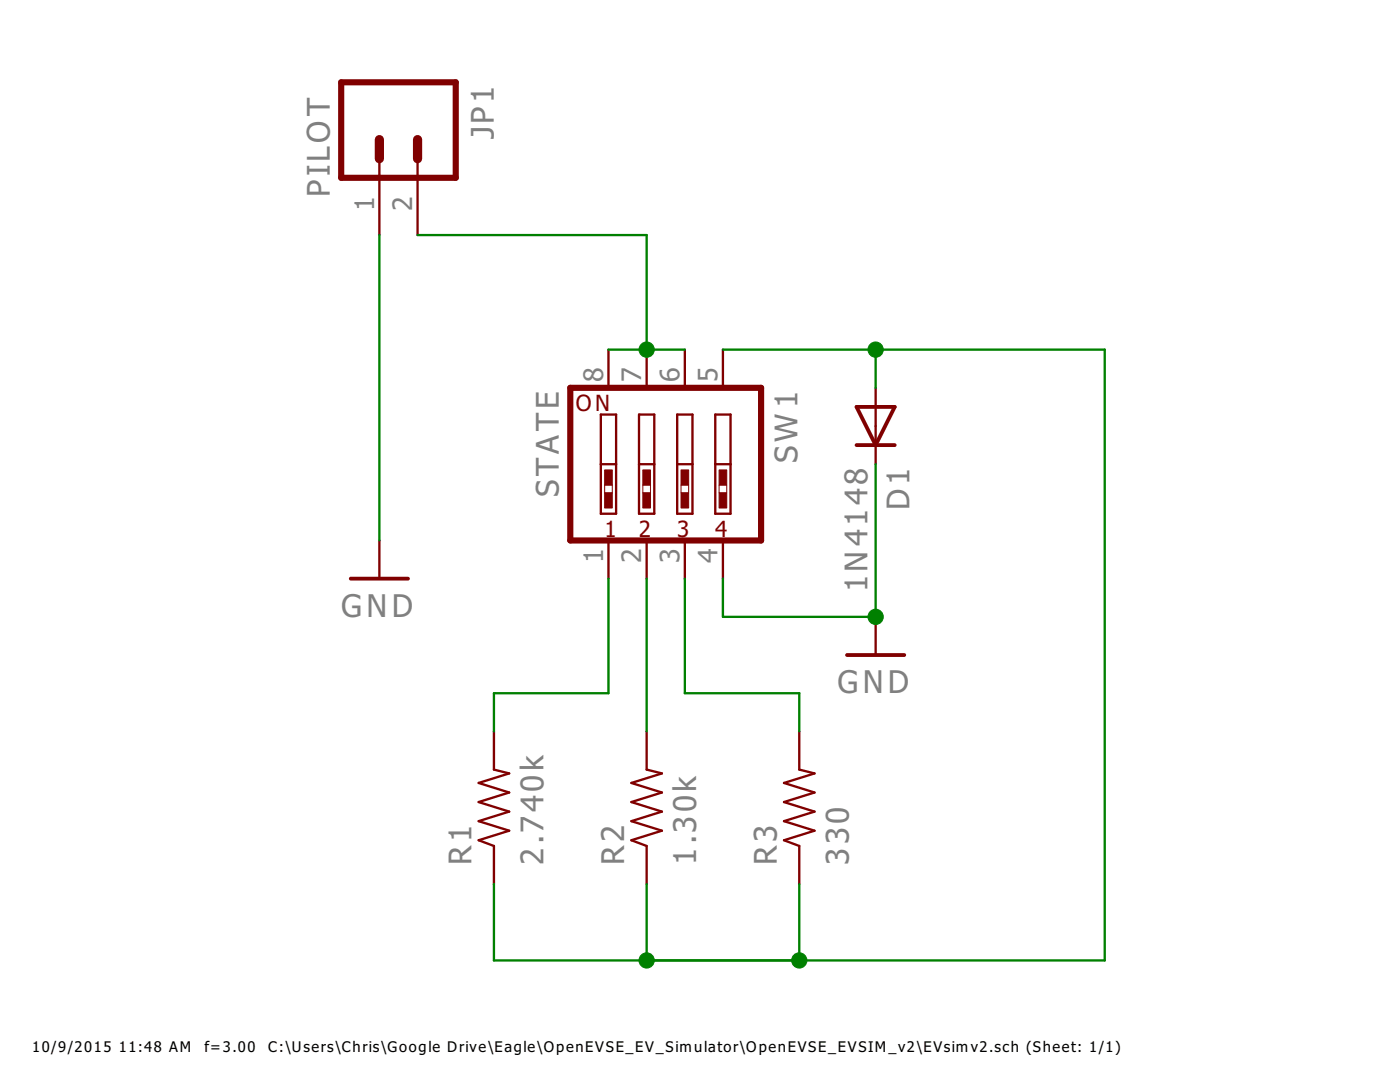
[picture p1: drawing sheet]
<?xml version="1.0" encoding="utf-8"?>
<!DOCTYPE eagle SYSTEM "eagle.dtd">
<eagle version="6.5.0">
<drawing>
<settings>
<setting alwaysvectorfont="no"/>
<setting verticaltext="up"/>
</settings>
<grid distance="0.1" unitdist="inch" unit="inch" style="lines" multiple="1" display="no" altdistance="0.01" altunitdist="inch" altunit="inch"/>
<schematic xreflabel="%F%N/%S.%C%R" xrefpart="/%S.%C%R">
<libraries>
<library name="SparkFun">
<symbols>
<symbol name="RESISTOR">
<wire x1="-2.54" y1="0" x2="-2.159" y2="1.016" width="0.1524" layer="94"/>
<wire x1="-2.159" y1="1.016" x2="-1.524" y2="-1.016" width="0.1524" layer="94"/>
<wire x1="-1.524" y1="-1.016" x2="-0.889" y2="1.016" width="0.1524" layer="94"/>
<wire x1="-0.889" y1="1.016" x2="-0.254" y2="-1.016" width="0.1524" layer="94"/>
<wire x1="-0.254" y1="-1.016" x2="0.381" y2="1.016" width="0.1524" layer="94"/>
<wire x1="0.381" y1="1.016" x2="1.016" y2="-1.016" width="0.1524" layer="94"/>
<wire x1="1.016" y1="-1.016" x2="1.651" y2="1.016" width="0.1524" layer="94"/>
<wire x1="1.651" y1="1.016" x2="2.286" y2="-1.016" width="0.1524" layer="94"/>
<wire x1="2.286" y1="-1.016" x2="2.54" y2="0" width="0.1524" layer="94"/>
<text x="-3.81" y="1.4986" size="1.778" layer="95">&gt;NAME</text>
<text x="-3.81" y="-3.302" size="1.778" layer="96">&gt;VALUE</text>
<pin name="2" x="5.08" y="0" visible="off" length="short" direction="pas" swaplevel="1" rot="R180"/>
<pin name="1" x="-5.08" y="0" visible="off" length="short" direction="pas" swaplevel="1"/>
</symbol>
<symbol name="DIODE">
<wire x1="-1.27" y1="-1.27" x2="1.27" y2="0" width="0.254" layer="94"/>
<wire x1="1.27" y1="0" x2="-1.27" y2="1.27" width="0.254" layer="94"/>
<wire x1="1.27" y1="1.27" x2="1.27" y2="0" width="0.254" layer="94"/>
<wire x1="-1.27" y1="1.27" x2="-1.27" y2="-1.27" width="0.254" layer="94"/>
<wire x1="1.27" y1="0" x2="1.27" y2="-1.27" width="0.254" layer="94"/>
<text x="2.54" y="0.4826" size="1.778" layer="95">&gt;NAME</text>
<text x="2.54" y="-2.3114" size="1.778" layer="96">&gt;VALUE</text>
<pin name="A" x="-2.54" y="0" visible="off" length="short" direction="pas"/>
<pin name="C" x="2.54" y="0" visible="off" length="short" direction="pas" rot="R180"/>
</symbol>
<symbol name="M02">
<wire x1="3.81" y1="-2.54" x2="-2.54" y2="-2.54" width="0.4064" layer="94"/>
<wire x1="1.27" y1="2.54" x2="2.54" y2="2.54" width="0.6096" layer="94"/>
<wire x1="1.27" y1="0" x2="2.54" y2="0" width="0.6096" layer="94"/>
<wire x1="-2.54" y1="5.08" x2="-2.54" y2="-2.54" width="0.4064" layer="94"/>
<wire x1="3.81" y1="-2.54" x2="3.81" y2="5.08" width="0.4064" layer="94"/>
<wire x1="-2.54" y1="5.08" x2="3.81" y2="5.08" width="0.4064" layer="94"/>
<text x="-2.54" y="-5.08" size="1.778" layer="96">&gt;VALUE</text>
<text x="-2.54" y="5.842" size="1.778" layer="95">&gt;NAME</text>
<pin name="1" x="7.62" y="0" visible="pad" length="middle" direction="pas" swaplevel="1" rot="R180"/>
<pin name="2" x="7.62" y="2.54" visible="pad" length="middle" direction="pas" swaplevel="1" rot="R180"/>
</symbol>
</symbols>
<devicesets>
<deviceset name="RESISTOR" prefix="R" uservalue="yes">
<gates>
<gate name="G$1" symbol="RESISTOR" x="0" y="0"/>
</gates>
<devices>
<device name="1206" package="1206">
<connects>
<connect gate="G$1" pin="1" pad="1"/>
<connect gate="G$1" pin="2" pad="2"/>
</connects>
<technologies>
<technology name=""/>
</technologies>
</device>
<device name="AXIAL-0.3" package="AXIAL-0.3">
<connects>
<connect gate="G$1" pin="1" pad="P$1"/>
<connect gate="G$1" pin="2" pad="P$2"/>
</connects>
<technologies>
<technology name=""/>
</technologies>
</device>
<device name="2010" package="R2010">
<connects>
<connect gate="G$1" pin="1" pad="1"/>
<connect gate="G$1" pin="2" pad="2"/>
</connects>
<technologies>
<technology name=""/>
</technologies>
</device>
<device name="0805-RES" package="0805">
<connects>
<connect gate="G$1" pin="1" pad="1"/>
<connect gate="G$1" pin="2" pad="2"/>
</connects>
<technologies>
<technology name=""/>
</technologies>
</device>
<device name="0603-RES" package="0603-RES">
<connects>
<connect gate="G$1" pin="1" pad="1"/>
<connect gate="G$1" pin="2" pad="2"/>
</connects>
<technologies>
<technology name=""/>
</technologies>
</device>
<device name="0402-RES" package="0402-RES">
<connects>
<connect gate="G$1" pin="1" pad="1"/>
<connect gate="G$1" pin="2" pad="2"/>
</connects>
<technologies>
<technology name=""/>
</technologies>
</device>
<device name="PTH-1/6W" package="1/6W-RES">
<connects>
<connect gate="G$1" pin="1" pad="1"/>
<connect gate="G$1" pin="2" pad="2"/>
</connects>
<technologies>
<technology name=""/>
</technologies>
</device>
<device name="2512" package="R2512">
<connects>
<connect gate="G$1" pin="1" pad="1"/>
<connect gate="G$1" pin="2" pad="2"/>
</connects>
<technologies>
<technology name=""/>
</technologies>
</device>
<device name="PTH-1/4W" package="AXIAL-0.4">
<connects>
<connect gate="G$1" pin="1" pad="P$1"/>
<connect gate="G$1" pin="2" pad="P$2"/>
</connects>
<technologies>
<technology name=""/>
</technologies>
</device>
<device name="PTH-1/2W" package="AXIAL-0.5">
<connects>
<connect gate="G$1" pin="1" pad="P$1"/>
<connect gate="G$1" pin="2" pad="P$2"/>
</connects>
<technologies>
<technology name=""/>
</technologies>
</device>
<device name="PTH-1W" package="AXIAL-0.6">
<connects>
<connect gate="G$1" pin="1" pad="P$1"/>
<connect gate="G$1" pin="2" pad="P$2"/>
</connects>
<technologies>
<technology name=""/>
</technologies>
</device>
<device name="PTH-2W" package="AXIAL-0.8">
<connects>
<connect gate="G$1" pin="1" pad="P$1"/>
<connect gate="G$1" pin="2" pad="P$2"/>
</connects>
<technologies>
<technology name=""/>
</technologies>
</device>
<device name="KIT" package="AXIAL-0.3-KIT">
<connects>
<connect gate="G$1" pin="1" pad="P$1"/>
<connect gate="G$1" pin="2" pad="P$2"/>
</connects>
<technologies>
<technology name=""/>
</technologies>
</device>
</devices>
</deviceset>
<deviceset name="DIODE" prefix="D" uservalue="yes">
<gates>
<gate name="G$1" symbol="DIODE" x="0" y="0"/>
</gates>
<devices>
<device name="SMA" package="SMA-DIODE">
<connects>
<connect gate="G$1" pin="A" pad="A"/>
<connect gate="G$1" pin="C" pad="C"/>
</connects>
<technologies>
<technology name=""/>
</technologies>
</device>
<device name="PTH" package="DIODE-1N4001">
<connects>
<connect gate="G$1" pin="A" pad="A"/>
<connect gate="G$1" pin="C" pad="C"/>
</connects>
<technologies>
<technology name=""/>
</technologies>
</device>
<device name="SOD" package="SOD-323">
<connects>
<connect gate="G$1" pin="A" pad="2"/>
<connect gate="G$1" pin="C" pad="1"/>
</connects>
<technologies>
<technology name=""/>
</technologies>
</device>
<device name="SOT23" package="SOT23-3">
<connects>
<connect gate="G$1" pin="A" pad="1"/>
<connect gate="G$1" pin="C" pad="3"/>
</connects>
<technologies>
<technology name=""/>
</technologies>
</device>
<device name="1N4148" package="DIODE-1N4148">
<connects>
<connect gate="G$1" pin="A" pad="A"/>
<connect gate="G$1" pin="C" pad="C"/>
</connects>
<technologies>
<technology name=""/>
</technologies>
</device>
<device name="SMB" package="SMB-DIODE">
<connects>
<connect gate="G$1" pin="A" pad="A"/>
<connect gate="G$1" pin="C" pad="C"/>
</connects>
<technologies>
<technology name=""/>
</technologies>
</device>
<device name="HV" package="DIODE-HV">
<connects>
<connect gate="G$1" pin="A" pad="A"/>
<connect gate="G$1" pin="C" pad="C"/>
</connects>
<technologies>
<technology name=""/>
</technologies>
</device>
</devices>
</deviceset>
<deviceset name="M02" prefix="JP" uservalue="yes">
<gates>
<gate name="G$1" symbol="M02" x="-2.54" y="0"/>
</gates>
<devices>
<device name="PTH" package="1X02">
<connects>
<connect gate="G$1" pin="1" pad="1"/>
<connect gate="G$1" pin="2" pad="2"/>
</connects>
<technologies>
<technology name=""/>
</technologies>
</device>
<device name="POLAR" package="MOLEX-1X2">
<connects>
<connect gate="G$1" pin="1" pad="1"/>
<connect gate="G$1" pin="2" pad="2"/>
</connects>
<technologies>
<technology name=""/>
</technologies>
</device>
<device name="3.5MM" package="SCREWTERMINAL-3.5MM-2">
<connects>
<connect gate="G$1" pin="1" pad="1"/>
<connect gate="G$1" pin="2" pad="2"/>
</connects>
<technologies>
<technology name=""/>
</technologies>
</device>
<device name="-JST-2MM-SMT" package="JST-2-SMD">
<connects>
<connect gate="G$1" pin="1" pad="1"/>
<connect gate="G$1" pin="2" pad="2"/>
</connects>
<technologies>
<technology name=""/>
</technologies>
</device>
<device name="PTH2" package="1X02_BIG">
<connects>
<connect gate="G$1" pin="1" pad="P$1"/>
<connect gate="G$1" pin="2" pad="P$2"/>
</connects>
<technologies>
<technology name=""/>
</technologies>
</device>
<device name="4UCON-15767" package="JST-2-SMD-VERT">
<connects>
<connect gate="G$1" pin="1" pad="GND"/>
<connect gate="G$1" pin="2" pad="VCC"/>
</connects>
<technologies>
<technology name=""/>
</technologies>
</device>
<device name="ROCKER" package="R_SW_TH">
<connects>
<connect gate="G$1" pin="1" pad="P$3"/>
<connect gate="G$1" pin="2" pad="P$4"/>
</connects>
<technologies>
<technology name=""/>
</technologies>
</device>
<device name="5MM" package="SCREWTERMINAL-5MM-2">
<connects>
<connect gate="G$1" pin="1" pad="1"/>
<connect gate="G$1" pin="2" pad="2"/>
</connects>
<technologies>
<technology name=""/>
</technologies>
</device>
<device name="LOCK" package="1X02_LOCK">
<connects>
<connect gate="G$1" pin="1" pad="1"/>
<connect gate="G$1" pin="2" pad="2"/>
</connects>
<technologies>
<technology name=""/>
</technologies>
</device>
<device name="POLAR_LOCK" package="MOLEX-1X2_LOCK">
<connects>
<connect gate="G$1" pin="1" pad="1"/>
<connect gate="G$1" pin="2" pad="2"/>
</connects>
<technologies>
<technology name=""/>
</technologies>
</device>
<device name="LOCK_LONGPADS" package="1X02_LOCK_LONGPADS">
<connects>
<connect gate="G$1" pin="1" pad="1"/>
<connect gate="G$1" pin="2" pad="2"/>
</connects>
<technologies>
<technology name=""/>
</technologies>
</device>
<device name="3.5MM_LOCK" package="SCREWTERMINAL-3.5MM-2_LOCK">
<connects>
<connect gate="G$1" pin="1" pad="1"/>
<connect gate="G$1" pin="2" pad="2"/>
</connects>
<technologies>
<technology name=""/>
</technologies>
</device>
<device name="PTH3" package="1X02_LONGPADS">
<connects>
<connect gate="G$1" pin="1" pad="1"/>
<connect gate="G$1" pin="2" pad="2"/>
</connects>
<technologies>
<technology name=""/>
</technologies>
</device>
<device name="1X02_NO_SILK" package="1X02_NO_SILK">
<connects>
<connect gate="G$1" pin="1" pad="1"/>
<connect gate="G$1" pin="2" pad="2"/>
</connects>
<technologies>
<technology name=""/>
</technologies>
</device>
<device name="JST-PTH-2" package="JST-2-PTH">
<connects>
<connect gate="G$1" pin="1" pad="1"/>
<connect gate="G$1" pin="2" pad="2"/>
</connects>
<technologies>
<technology name=""/>
</technologies>
</device>
<device name="PTH4" package="1X02_XTRA_BIG">
<connects>
<connect gate="G$1" pin="1" pad="1"/>
<connect gate="G$1" pin="2" pad="2"/>
</connects>
<technologies>
<technology name=""/>
</technologies>
</device>
<device name="POGO_PIN_HOLES_ONLY" package="1X02_PP_HOLES_ONLY">
<connects>
<connect gate="G$1" pin="1" pad="1"/>
<connect gate="G$1" pin="2" pad="2"/>
</connects>
<technologies>
<technology name=""/>
</technologies>
</device>
<device name="3.5MM-NO_SILK" package="SCREWTERMINAL-3.5MM-2-NS">
<connects>
<connect gate="G$1" pin="1" pad="1"/>
<connect gate="G$1" pin="2" pad="2"/>
</connects>
<technologies>
<technology name=""/>
</technologies>
</device>
<device name="-JST-2-PTH-NO_SILK" package="JST-2-PTH-NS">
<connects>
<connect gate="G$1" pin="1" pad="1"/>
<connect gate="G$1" pin="2" pad="2"/>
</connects>
<technologies>
<technology name=""/>
</technologies>
</device>
<device name="JST-PTH-2-KIT" package="JST-2-PTH-KIT">
<connects>
<connect gate="G$1" pin="1" pad="1"/>
<connect gate="G$1" pin="2" pad="2"/>
</connects>
<technologies>
<technology name=""/>
</technologies>
</device>
<device name="SPRING-2.54-RA" package="SPRINGTERMINAL-2.54MM-2">
<connects>
<connect gate="G$1" pin="1" pad="1"/>
<connect gate="G$1" pin="2" pad="2"/>
</connects>
<technologies>
<technology name=""/>
</technologies>
</device>
</devices>
</deviceset>
</devicesets>
</library>
<library name="supply1">
<symbols>
<symbol name="GND">
<wire x1="-1.905" y1="0" x2="1.905" y2="0" width="0.254" layer="94"/>
<text x="-2.54" y="-2.54" size="1.778" layer="96">&gt;VALUE</text>
<pin name="GND" x="0" y="2.54" visible="off" length="short" direction="sup" rot="R270"/>
</symbol>
</symbols>
<devicesets>
<deviceset name="GND" prefix="GND">
<gates>
<gate name="1" symbol="GND" x="0" y="0"/>
</gates>
<devices>
<device name="">
<technologies>
<technology name=""/>
</technologies>
</device>
</devices>
</deviceset>
</devicesets>
</library>
<library name="special">
<symbols>
<symbol name="SW_DIP-4">
<wire x1="-3.302" y1="3.048" x2="0" y2="3.048" width="0.1524" layer="94"/>
<wire x1="3.302" y1="3.048" x2="3.302" y2="2.032" width="0.1524" layer="94"/>
<wire x1="3.302" y1="2.032" x2="0" y2="2.032" width="0.1524" layer="94"/>
<wire x1="-3.302" y1="2.032" x2="-3.302" y2="3.048" width="0.1524" layer="94"/>
<wire x1="0" y1="3.048" x2="0" y2="2.032" width="0.1524" layer="94"/>
<wire x1="0" y1="3.048" x2="3.302" y2="3.048" width="0.1524" layer="94"/>
<wire x1="0" y1="2.032" x2="-3.302" y2="2.032" width="0.1524" layer="94"/>
<wire x1="-3.302" y1="0.508" x2="0" y2="0.508" width="0.1524" layer="94"/>
<wire x1="3.302" y1="0.508" x2="3.302" y2="-0.508" width="0.1524" layer="94"/>
<wire x1="3.302" y1="-0.508" x2="0" y2="-0.508" width="0.1524" layer="94"/>
<wire x1="-3.302" y1="-0.508" x2="-3.302" y2="0.508" width="0.1524" layer="94"/>
<wire x1="0" y1="0.508" x2="0" y2="-0.508" width="0.1524" layer="94"/>
<wire x1="0" y1="0.508" x2="3.302" y2="0.508" width="0.1524" layer="94"/>
<wire x1="0" y1="-0.508" x2="-3.302" y2="-0.508" width="0.1524" layer="94"/>
<wire x1="-3.302" y1="-2.032" x2="0" y2="-2.032" width="0.1524" layer="94"/>
<wire x1="3.302" y1="-2.032" x2="3.302" y2="-3.048" width="0.1524" layer="94"/>
<wire x1="3.302" y1="-3.048" x2="0" y2="-3.048" width="0.1524" layer="94"/>
<wire x1="-3.302" y1="-3.048" x2="-3.302" y2="-2.032" width="0.1524" layer="94"/>
<wire x1="0" y1="-2.032" x2="0" y2="-3.048" width="0.1524" layer="94"/>
<wire x1="0" y1="-2.032" x2="3.302" y2="-2.032" width="0.1524" layer="94"/>
<wire x1="0" y1="-3.048" x2="-3.302" y2="-3.048" width="0.1524" layer="94"/>
<wire x1="-3.302" y1="-4.572" x2="0" y2="-4.572" width="0.1524" layer="94"/>
<wire x1="3.302" y1="-4.572" x2="3.302" y2="-5.588" width="0.1524" layer="94"/>
<wire x1="3.302" y1="-5.588" x2="0" y2="-5.588" width="0.1524" layer="94"/>
<wire x1="-3.302" y1="-5.588" x2="-3.302" y2="-4.572" width="0.1524" layer="94"/>
<wire x1="0" y1="-4.572" x2="0" y2="-5.588" width="0.1524" layer="94"/>
<wire x1="0" y1="-4.572" x2="3.302" y2="-4.572" width="0.1524" layer="94"/>
<wire x1="0" y1="-5.588" x2="-3.302" y2="-5.588" width="0.1524" layer="94"/>
<wire x1="-5.08" y1="5.08" x2="-5.08" y2="-7.62" width="0.4064" layer="94"/>
<wire x1="-5.08" y1="-7.62" x2="5.08" y2="-7.62" width="0.4064" layer="94"/>
<wire x1="5.08" y1="-7.62" x2="5.08" y2="5.08" width="0.4064" layer="94"/>
<wire x1="5.08" y1="5.08" x2="-5.08" y2="5.08" width="0.4064" layer="94"/>
<wire x1="1.397" y1="2.794" x2="1.905" y2="2.794" width="0" layer="94"/>
<wire x1="1.397" y1="2.286" x2="1.905" y2="2.286" width="0" layer="94"/>
<wire x1="1.397" y1="0.254" x2="1.905" y2="0.254" width="0" layer="94"/>
<wire x1="1.397" y1="-0.254" x2="1.905" y2="-0.254" width="0" layer="94"/>
<wire x1="1.397" y1="-2.286" x2="1.905" y2="-2.286" width="0" layer="94"/>
<wire x1="1.397" y1="-2.794" x2="1.905" y2="-2.794" width="0" layer="94"/>
<wire x1="1.397" y1="-4.826" x2="1.905" y2="-4.826" width="0" layer="94"/>
<wire x1="1.397" y1="-5.334" x2="1.905" y2="-5.334" width="0" layer="94"/>
<text x="-5.08" y="5.715" size="1.778" layer="95">&gt;NAME</text>
<text x="-5.08" y="-10.16" size="1.778" layer="96">&gt;VALUE</text>
<text x="4.826" y="-5.334" size="1.27" layer="94" ratio="10" rot="R90">1</text>
<text x="4.826" y="-3.048" size="1.27" layer="94" ratio="10" rot="R90">2</text>
<text x="4.826" y="-0.508" size="1.27" layer="94" ratio="10" rot="R90">3</text>
<text x="4.826" y="2.032" size="1.27" layer="94" ratio="10" rot="R90">4</text>
<text x="-3.556" y="-7.239" size="1.27" layer="94" ratio="10" rot="R90">ON</text>
<rectangle x1="0.381" y1="2.286" x2="1.397" y2="2.794" layer="94"/>
<rectangle x1="1.905" y1="2.286" x2="2.921" y2="2.794" layer="94"/>
<rectangle x1="0.381" y1="-0.254" x2="1.397" y2="0.254" layer="94"/>
<rectangle x1="1.905" y1="-0.254" x2="2.921" y2="0.254" layer="94"/>
<rectangle x1="0.381" y1="-2.794" x2="1.397" y2="-2.286" layer="94"/>
<rectangle x1="1.905" y1="-2.794" x2="2.921" y2="-2.286" layer="94"/>
<rectangle x1="0.381" y1="-5.334" x2="1.397" y2="-4.826" layer="94"/>
<rectangle x1="1.905" y1="-5.334" x2="2.921" y2="-4.826" layer="94"/>
<pin name="5" x="-7.62" y="2.54" visible="pad" length="short" direction="pas" swaplevel="4"/>
<pin name="6" x="-7.62" y="0" visible="pad" length="short" direction="pas" swaplevel="3"/>
<pin name="7" x="-7.62" y="-2.54" visible="pad" length="short" direction="pas" swaplevel="2"/>
<pin name="8" x="-7.62" y="-5.08" visible="pad" length="short" direction="pas" swaplevel="1"/>
<pin name="1" x="7.62" y="-5.08" visible="pad" length="short" direction="pas" swaplevel="1" rot="R180"/>
<pin name="2" x="7.62" y="-2.54" visible="pad" length="short" direction="pas" swaplevel="2" rot="R180"/>
<pin name="3" x="7.62" y="0" visible="pad" length="short" direction="pas" swaplevel="3" rot="R180"/>
<pin name="4" x="7.62" y="2.54" visible="pad" length="short" direction="pas" swaplevel="4" rot="R180"/>
</symbol>
</symbols>
<devicesets>
<deviceset name="SW_DIP-4" prefix="SW" uservalue="yes">
<gates>
<gate name="A" symbol="SW_DIP-4" x="0" y="0"/>
</gates>
<devices>
<device name="" package="EDG-04">
<connects>
<connect gate="A" pin="1" pad="1"/>
<connect gate="A" pin="2" pad="2"/>
<connect gate="A" pin="3" pad="3"/>
<connect gate="A" pin="4" pad="4"/>
<connect gate="A" pin="5" pad="5"/>
<connect gate="A" pin="6" pad="6"/>
<connect gate="A" pin="7" pad="7"/>
<connect gate="A" pin="8" pad="8"/>
</connects>
<technologies>
<technology name=""/>
</technologies>
</device>
</devices>
</deviceset>
</devicesets>
</library>
</libraries>
<attributes>
</attributes>
<variantdefs>
</variantdefs>
<classes>
<class number="0" name="default" width="0" drill="0">
</class>
</classes>
<parts>
<part name="R1" library="SparkFun" deviceset="RESISTOR" device="PTH-1/4W" value="2.740k"/>
<part name="R2" library="SparkFun" deviceset="RESISTOR" device="PTH-1/4W" value="1.30k"/>
<part name="R3" library="SparkFun" deviceset="RESISTOR" device="PTH-1/4W" value="330"/>
<part name="D1" library="SparkFun" deviceset="DIODE" device="1N4148" value="1N4148"/>
<part name="GND2" library="supply1" deviceset="GND" device=""/>
<part name="JP1" library="SparkFun" deviceset="M02" device="3.5MM_LOCK" value="PILOT "/>
<part name="SW1" library="special" deviceset="SW_DIP-4" device="" value="STATE"/>
<part name="GND1" library="supply1" deviceset="GND" device=""/>
</parts>
<sheets>
<sheet>
<plain>
</plain>
<instances>
<instance part="R1" gate="G$1" x="60.96" y="53.34" rot="R90"/>
<instance part="R2" gate="G$1" x="71.12" y="53.34" rot="R90"/>
<instance part="R3" gate="G$1" x="81.28" y="53.34" rot="R90"/>
<instance part="D1" gate="G$1" x="86.36" y="78.74" rot="R270"/>
<instance part="GND2" gate="1" x="53.34" y="68.58"/>
<instance part="JP1" gate="G$1" x="53.34" y="99.06" rot="R270"/>
<instance part="SW1" gate="A" x="73.66" y="76.2" rot="R270"/>
<instance part="GND1" gate="1" x="86.36" y="63.5"/>
</instances>
<busses>
</busses>
<nets>
<net name="N$4" class="0">
<segment>
<wire x1="71.12" y1="68.58" x2="71.12" y2="58.42" width="0.1524" layer="91"/>
<pinref part="R2" gate="G$1" pin="2"/>
<pinref part="SW1" gate="A" pin="2"/>
</segment>
</net>
<net name="N$5" class="0">
<segment>
<wire x1="73.66" y1="68.58" x2="73.66" y2="60.96" width="0.1524" layer="91"/>
<wire x1="73.66" y1="60.96" x2="81.28" y2="60.96" width="0.1524" layer="91"/>
<wire x1="81.28" y1="60.96" x2="81.28" y2="58.42" width="0.1524" layer="91"/>
<pinref part="R3" gate="G$1" pin="2"/>
<pinref part="SW1" gate="A" pin="3"/>
</segment>
</net>
<net name="N$3" class="0">
<segment>
<wire x1="68.58" y1="68.58" x2="68.58" y2="60.96" width="0.1524" layer="91"/>
<wire x1="68.58" y1="60.96" x2="60.96" y2="60.96" width="0.1524" layer="91"/>
<wire x1="60.96" y1="60.96" x2="60.96" y2="58.42" width="0.1524" layer="91"/>
<pinref part="R1" gate="G$1" pin="2"/>
<pinref part="SW1" gate="A" pin="1"/>
</segment>
</net>
<net name="GND" class="0">
<segment>
<wire x1="53.34" y1="91.44" x2="53.34" y2="71.12" width="0.1524" layer="91"/>
<pinref part="GND2" gate="1" pin="GND"/>
<pinref part="JP1" gate="G$1" pin="1"/>
</segment>
<segment>
<pinref part="D1" gate="G$1" pin="C"/>
<wire x1="86.36" y1="76.2" x2="86.36" y2="66.04" width="0.1524" layer="91"/>
<pinref part="SW1" gate="A" pin="4"/>
<wire x1="76.2" y1="68.58" x2="76.2" y2="66.04" width="0.1524" layer="91"/>
<wire x1="76.2" y1="66.04" x2="86.36" y2="66.04" width="0.1524" layer="91"/>
<pinref part="GND1" gate="1" pin="GND"/>
<junction x="86.36" y="66.04"/>
</segment>
</net>
<net name="N$1" class="0">
<segment>
<wire x1="60.96" y1="48.26" x2="60.96" y2="43.18" width="0.1524" layer="91"/>
<wire x1="60.96" y1="43.18" x2="71.12" y2="43.18" width="0.1524" layer="91"/>
<wire x1="71.12" y1="48.26" x2="71.12" y2="43.18" width="0.1524" layer="91"/>
<wire x1="71.12" y1="43.18" x2="81.28" y2="43.18" width="0.1524" layer="91"/>
<wire x1="81.28" y1="43.18" x2="81.28" y2="48.26" width="0.1524" layer="91"/>
<junction x="71.12" y="43.18"/>
<pinref part="R1" gate="G$1" pin="1"/>
<pinref part="R2" gate="G$1" pin="1"/>
<pinref part="R3" gate="G$1" pin="1"/>
<wire x1="71.12" y1="43.18" x2="81.28" y2="43.18" width="0.1524" layer="91"/>
<wire x1="81.28" y1="43.18" x2="101.6" y2="43.18" width="0.1524" layer="91"/>
<wire x1="101.6" y1="43.18" x2="101.6" y2="83.82" width="0.1524" layer="91"/>
<pinref part="D1" gate="G$1" pin="A"/>
<wire x1="86.36" y1="83.82" x2="86.36" y2="81.28" width="0.1524" layer="91"/>
<wire x1="76.2" y1="83.82" x2="86.36" y2="83.82" width="0.1524" layer="91"/>
<pinref part="SW1" gate="A" pin="5"/>
<wire x1="101.6" y1="83.82" x2="86.36" y2="83.82" width="0.1524" layer="91"/>
<junction x="86.36" y="83.82"/>
<junction x="81.28" y="43.18"/>
</segment>
</net>
<net name="N$2" class="0">
<segment>
<pinref part="SW1" gate="A" pin="6"/>
<wire x1="71.12" y1="83.82" x2="73.66" y2="83.82" width="0.1524" layer="91"/>
<pinref part="SW1" gate="A" pin="7"/>
<junction x="71.12" y="83.82"/>
<wire x1="68.58" y1="83.82" x2="71.12" y2="83.82" width="0.1524" layer="91"/>
<pinref part="SW1" gate="A" pin="8"/>
<wire x1="55.88" y1="91.44" x2="71.12" y2="91.44" width="0.1524" layer="91"/>
<pinref part="JP1" gate="G$1" pin="2"/>
<wire x1="71.12" y1="83.82" x2="71.12" y2="91.44" width="0.1524" layer="91"/>
</segment>
</net>
</nets>
</sheet>
</sheets>
</schematic>
</drawing>
</eagle>
